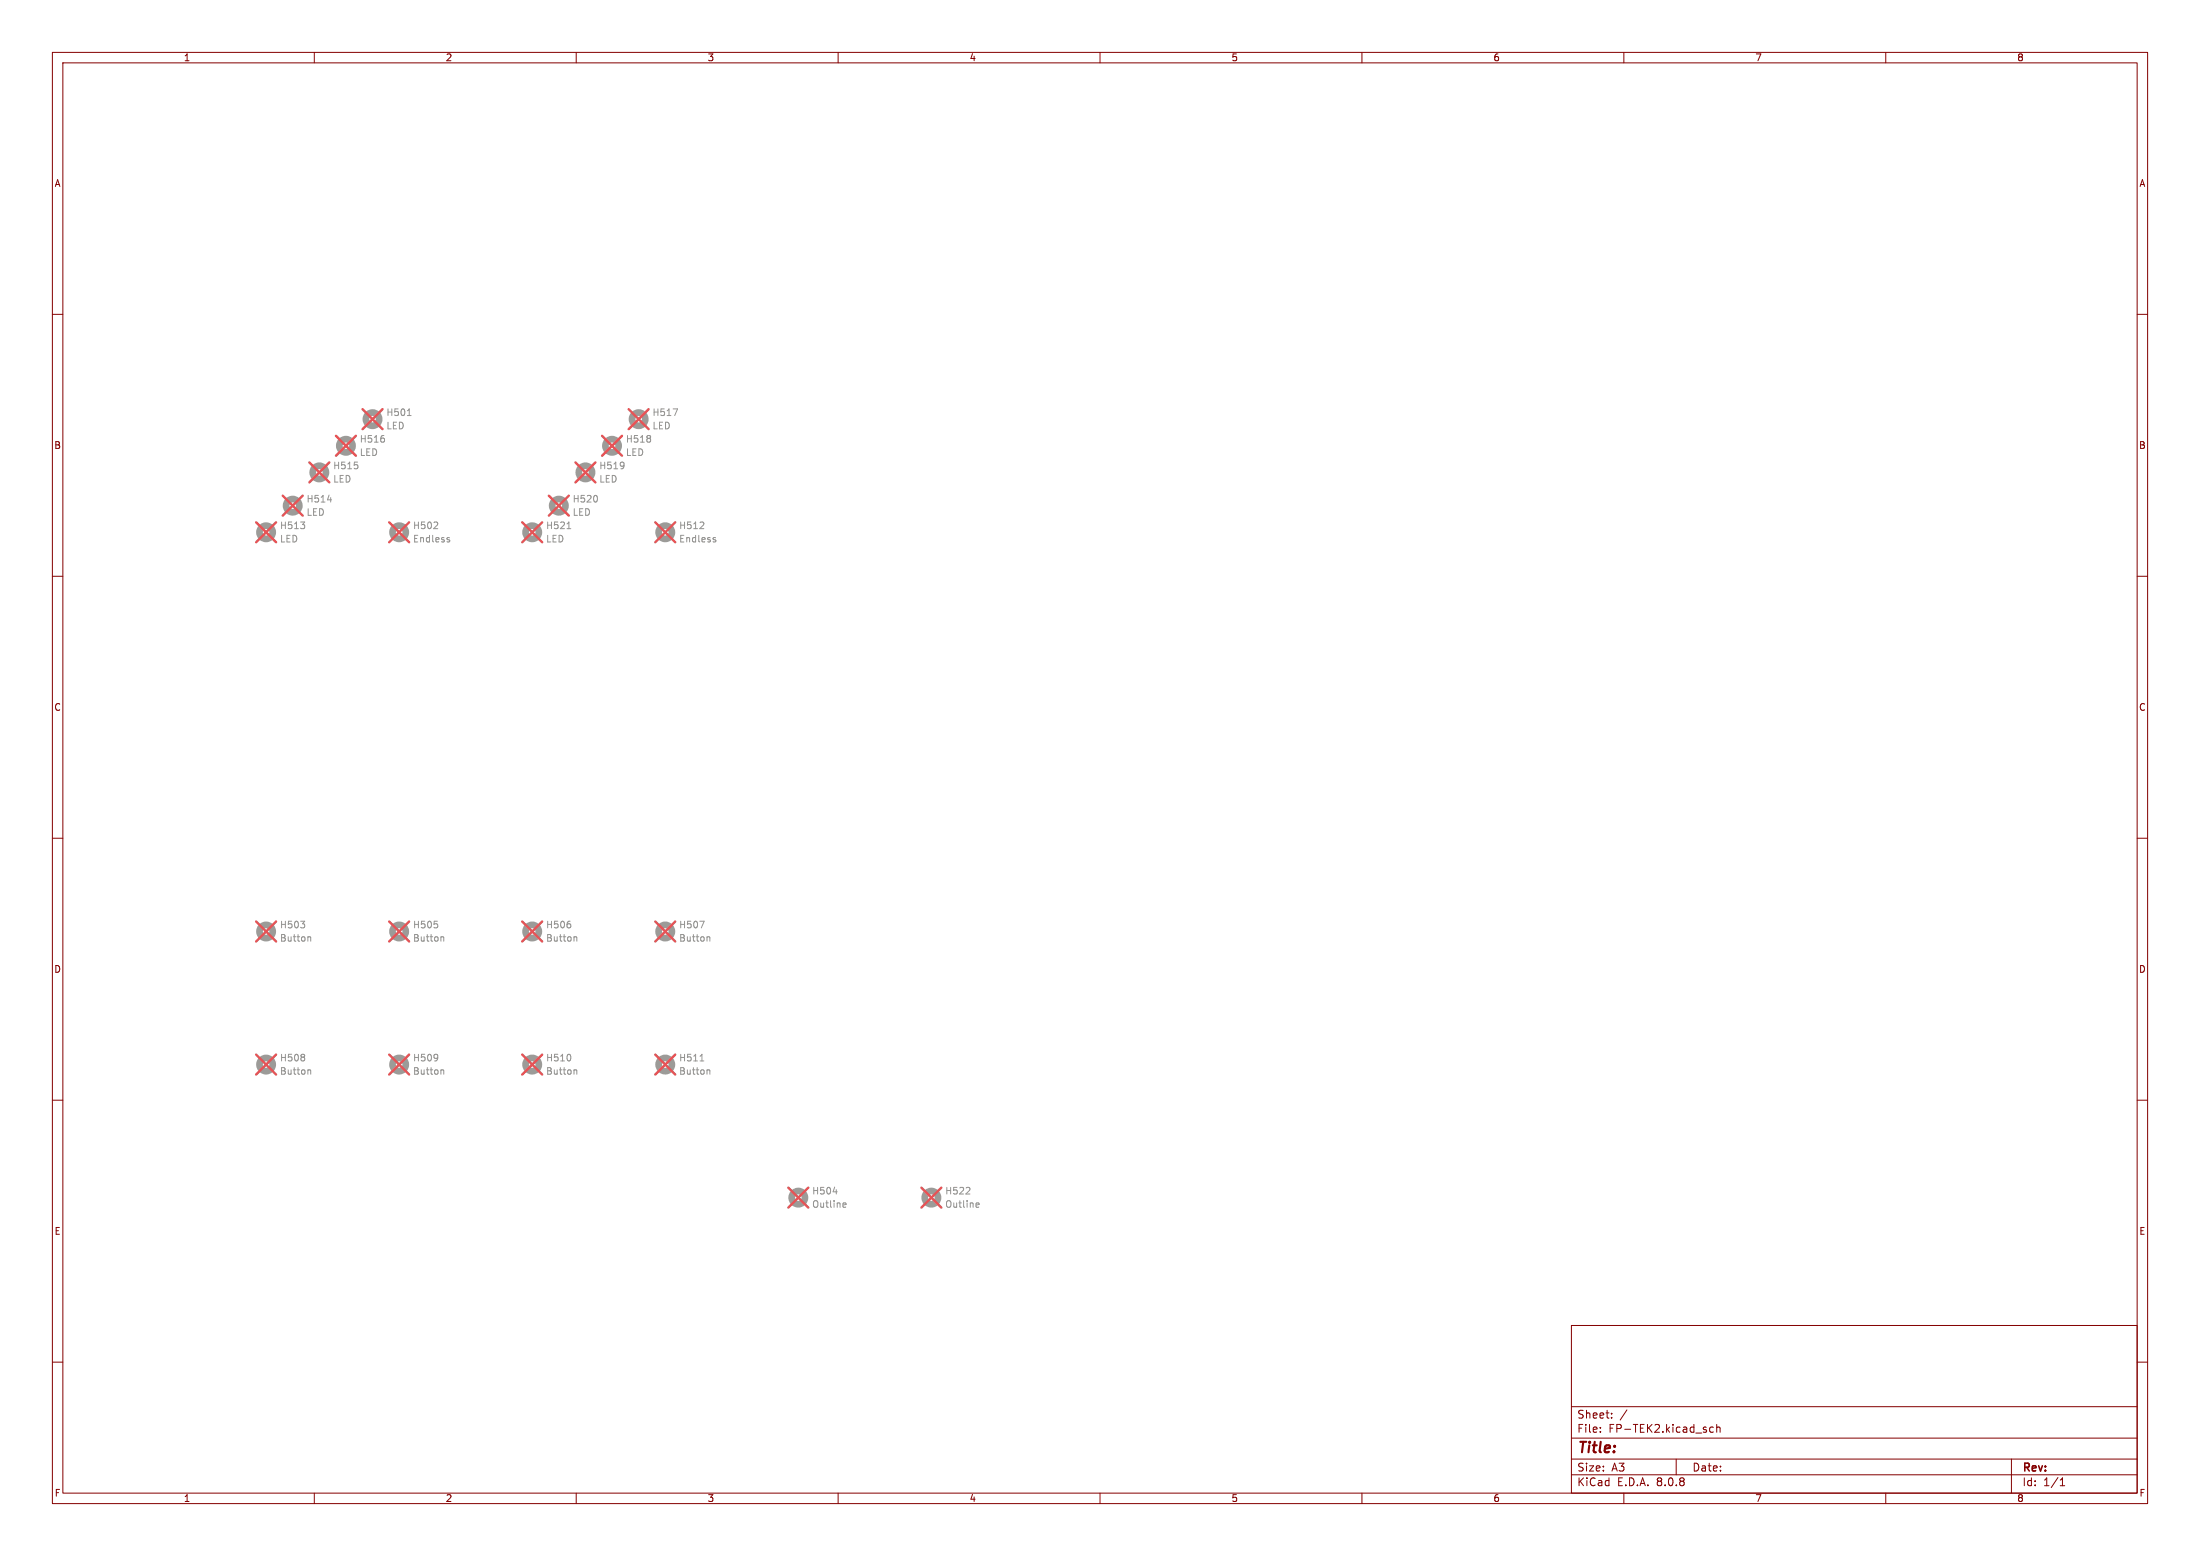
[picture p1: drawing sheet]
<svg xmlns="http://www.w3.org/2000/svg" width="420mm" height="297mm" viewBox="0 0 420 297" stroke-linecap="round" stroke-linejoin="round" font-family="sans-serif">
<g fill="none" stroke="#840000" stroke-width=".19">
<path d="M10 10h400v277h-400zM12 12h396v273h-396zM60 10v2M110 10v2M160 10v2M210 10v2M260 10v2M310 10v2M360 10v2M10 60h2M408 60h2M10 110h2"/>
<path d="M408 110h2M10 160h2M408 160h2M10 210h2M408 210h2M300 253h108v32h-108zM10 260h2M300 278.5h108M300 274.5h108M300 268.5h108M305.5 273.2v.2M305.5 272.5v.1"/>
<path d="M307.7 270.5v.2M307.7 269.8v.1M310.6 269.1l-1.3 1.9M320 278.5v3M327.1 272.5l-.4-.1-.3 .3 .1 .6h.6M327.7 272.5l.2-.1 .4 .1 .1 .9M327.7 271.9v1.5M384 278.5v6.5M408 260h2M60 285v2M110 285v2M160 285v2"/>
<path d="M210 285v2M260 285v2M300 281.5h108M310 285v2M360 285v2M393.3 283.6h.9M393.3 282.5l.4-.4v1.5"/>
</g>
<g fill="none" stroke="#9c9b98" stroke-width="1.3">
<circle cx="55.9" cy="96.5" r="1.27"/>
<circle cx="61" cy="90.2" r="1.27"/>
<circle cx="66" cy="85.1" r="1.27"/>
<circle cx="71.1" cy="80" r="1.27"/>
<circle cx="106.7" cy="96.5" r="1.27"/>
<circle cx="111.8" cy="90.2" r="1.27"/>
<circle cx="116.8" cy="85.1" r="1.27"/>
<circle cx="121.9" cy="80" r="1.27"/>
<circle cx="50.8" cy="101.6" r="1.27"/>
<circle cx="76.2" cy="101.6" r="1.27"/>
<circle cx="101.6" cy="101.6" r="1.27"/>
<circle cx="127" cy="101.6" r="1.27"/>
<circle cx="50.8" cy="177.8" r="1.27"/>
<circle cx="76.2" cy="177.8" r="1.27"/>
<circle cx="101.6" cy="177.8" r="1.27"/>
<circle cx="127" cy="177.8" r="1.27"/>
<circle cx="50.8" cy="203.2" r="1.27"/>
<circle cx="76.2" cy="203.2" r="1.27"/>
<circle cx="101.6" cy="203.2" r="1.27"/>
<circle cx="127" cy="203.2" r="1.27"/>
<circle cx="152.4" cy="228.6" r="1.27"/>
<circle cx="177.8" cy="228.6" r="1.27"/>
</g>
<g fill="none" stroke="#939391" stroke-width=".19">
<path d="M77.8 79.3h.7M128.5 78h.8l-.5 1.3M57.4 99.6h.8l-.5 .5M62.5 95.4h.8M68.3 88.8v.6M73.3 83.7v.6M83.5 99.8v.4M114 94.8v.8M119.1 88.3v.9M119.1 88.8v.1M124.1 83.3v.3M124.1 83.8v.5"/>
<path d="M134.3 99.8v.4M58.1 100.2v.6M82.8 100.9h.8M85.5 103l.3 .1 .1 .2-.5 .1M85.5 102.6l.3 .1M108.2 100.9h.8M133.6 100.9h.8M136.3 103l.3 .1 .1 .2-.5 .1M136.3 102.6l.3 .1M57.4 175.8h.8l-.5 .5M58.1 176.4v.6M59 178.8l.3 .2v.6"/>
<path d="M83.5 176.4v.6M84.4 178.8l.3 .2v.6M108.9 176.4v.6M109.8 178.8l.3 .2v.6M133.6 175.8h.8l-.5 1.3M135.2 178.8l.3 .2v.6M58.1 201.4v.3M58.1 201.9v.5M59 204.2l.3 .2v.6M83.5 201.4v.8M83.6 201.8l-.1 .1M84.4 204.2l.3 .2v.6"/>
<path d="M108.9 201.5v.8M109.8 204.2l.3 .2v.6M133.6 202.5h.8M135.2 204.2l.3 .2v.6M159 227.5h.8M161.1 229.6l.4 .1v.2l-.6 .1M161.5 230.4h-.4M184.4 227.9h.8M185.1 226.8v.4M186.5 229.6l.4 .1v.2l-.6 .1M186.9 230.4h-.4"/>
</g>
<g fill="none" stroke="#e75356" stroke-width=".46">
<path d="M69.2 78.1l3.8 3.8M73 78.1l-3.8 3.8M120 78.1l3.8 3.8M123.8 78.1l-3.8 3.8M48.9 99.7l3.8 3.8M52.7 99.7l-3.8 3.8M54 94.6l3.8 3.8M57.8 94.6l-3.8 3.8M59.1 88.3l3.8 3.8M62.9 88.3l-3.8 3.8M64.1 83.2l3.8 3.8M67.9 83.2l-3.8 3.8"/>
<path d="M74.3 99.7l3.8 3.8M78.1 99.7l-3.8 3.8M99.7 99.7l3.8 3.8M103.5 99.7l-3.8 3.8M104.8 94.6l3.8 3.8M108.6 94.6l-3.8 3.8M109.9 88.3l3.8 3.8M113.7 88.3l-3.8 3.8M114.9 83.2l3.8 3.8M118.7 83.2l-3.8 3.8M125.1 99.7l3.8 3.8M128.9 99.7l-3.8 3.8"/>
<path d="M48.9 175.9l3.8 3.8M52.7 175.9l-3.8 3.8M74.3 175.9l3.8 3.8M78.1 175.9l-3.8 3.8M99.7 175.9l3.8 3.8M103.5 175.9l-3.8 3.8M125.1 175.9l3.8 3.8M128.9 175.9l-3.8 3.8M48.9 201.3l3.8 3.8M52.7 201.3l-3.8 3.8M74.3 201.3l3.8 3.8M78.1 201.3l-3.8 3.8"/>
<path d="M99.7 201.3l3.8 3.8M103.5 201.3l-3.8 3.8M125.1 201.3l3.8 3.8M128.9 201.3l-3.8 3.8M150.5 226.7l3.8 3.8M154.3 226.7l-3.8 3.8M175.9 226.7l3.8 3.8M179.7 226.7l-3.8 3.8"/>
</g>
<text font-size="2.8" fill="#840000" x="301" y="277.9">Title:</text>
<g font-size="2.1" fill="#840000">
<text x="301" y="273.7">File:</text>
<text x="301" y="271">Sheet:</text>
<text x="307.1" y="273.7">FP-TEK2.kicad_sch</text>
<text x="301" y="281.1">Size:</text>
<text x="307.6" y="281.1">A3</text>
<text x="323" y="281.1">Date:</text>
<text x="386" y="281.3">Rev:</text>
<text x="301" y="283.9">KiCad</text>
<text x="308.7" y="283.9">E.D.A.</text>
<text x="316.3" y="283.9">8.0.8</text>
<text x="386" y="283.9">Id:</text>
<text x="390.1" y="283.9">1/1</text>
</g>
<g font-size="1.8" fill="#840000">
<text x="35" y="11.9">1</text>
<text x="85" y="11.9">2</text>
<text x="135" y="11.9">3</text>
<text x="185" y="11.9">4</text>
<text x="235" y="11.9">5</text>
<text x="285" y="11.9">6</text>
<text x="335" y="11.9">7</text>
<text x="385" y="11.9">8</text>
<text x="10.3" y="35.9">A</text>
<text x="408.3" y="35.9">A</text>
<text x="10.3" y="85.9">B</text>
<text x="408.2" y="85.9">B</text>
<text x="10.3" y="135.9">C</text>
<text x="408.2" y="135.9">C</text>
<text x="10.3" y="185.9">D</text>
<text x="408.2" y="185.9">D</text>
<text x="10.3" y="235.9">E</text>
<text x="408.3" y="235.9">E</text>
<text x="10.3" y="285.9">F</text>
<text x="35" y="286.9">1</text>
<text x="85" y="286.9">2</text>
<text x="135" y="286.9">3</text>
<text x="185" y="286.9">4</text>
<text x="235" y="286.9">5</text>
<text x="285" y="286.9">6</text>
<text x="335" y="286.9">7</text>
<text x="385" y="286.9">8</text>
<text x="408.3" y="285.9">F</text>
</g>
<g font-size="1.8" fill="#939391">
<text x="73.7" y="82.1">LED</text>
<text x="73.7" y="79.6">H501</text>
<text x="124.5" y="82.1">LED</text>
<text x="124.5" y="79.6">H517</text>
<text x="63.5" y="89.8">H515</text>
<text x="68.6" y="87.2">LED</text>
<text x="68.6" y="84.7">H516</text>
<text x="114.3" y="89.8">H519</text>
<text x="119.4" y="87.2">LED</text>
<text x="119.4" y="84.7">H518</text>
<text x="63.5" y="92.3">LED</text>
<text x="114.3" y="92.3">LED</text>
<text x="53.3" y="101.2">H513</text>
<text x="58.4" y="98.7">LED</text>
<text x="58.4" y="96.1">H514</text>
<text x="78.7" y="101.2">H502</text>
<text x="104.1" y="101.2">H521</text>
<text x="109.2" y="98.7">LED</text>
<text x="109.2" y="96.1">H520</text>
<text x="129.5" y="101.2">H512</text>
<text x="53.3" y="103.7">LED</text>
<text x="78.7" y="103.7">Endless</text>
<text x="104.1" y="103.7">LED</text>
<text x="129.5" y="103.7">Endless</text>
<text x="53.3" y="177.4">H503</text>
<text x="53.3" y="179.9">Button</text>
<text x="78.7" y="177.4">H505</text>
<text x="78.7" y="179.9">Button</text>
<text x="104.1" y="177.4">H506</text>
<text x="104.1" y="179.9">Button</text>
<text x="129.5" y="177.4">H507</text>
<text x="129.5" y="179.9">Button</text>
<text x="53.3" y="202.8">H508</text>
<text x="78.7" y="202.8">H509</text>
<text x="104.1" y="202.8">H510</text>
<text x="129.5" y="202.8">H511</text>
<text x="53.3" y="205.3">Button</text>
<text x="78.7" y="205.3">Button</text>
<text x="104.1" y="205.3">Button</text>
<text x="129.5" y="205.3">Button</text>
<text x="154.9" y="228.2">H504</text>
<text x="154.9" y="230.7">Outline</text>
<text x="180.3" y="228.2">H522</text>
<text x="180.3" y="230.7">Outline</text>
</g>
</svg>
